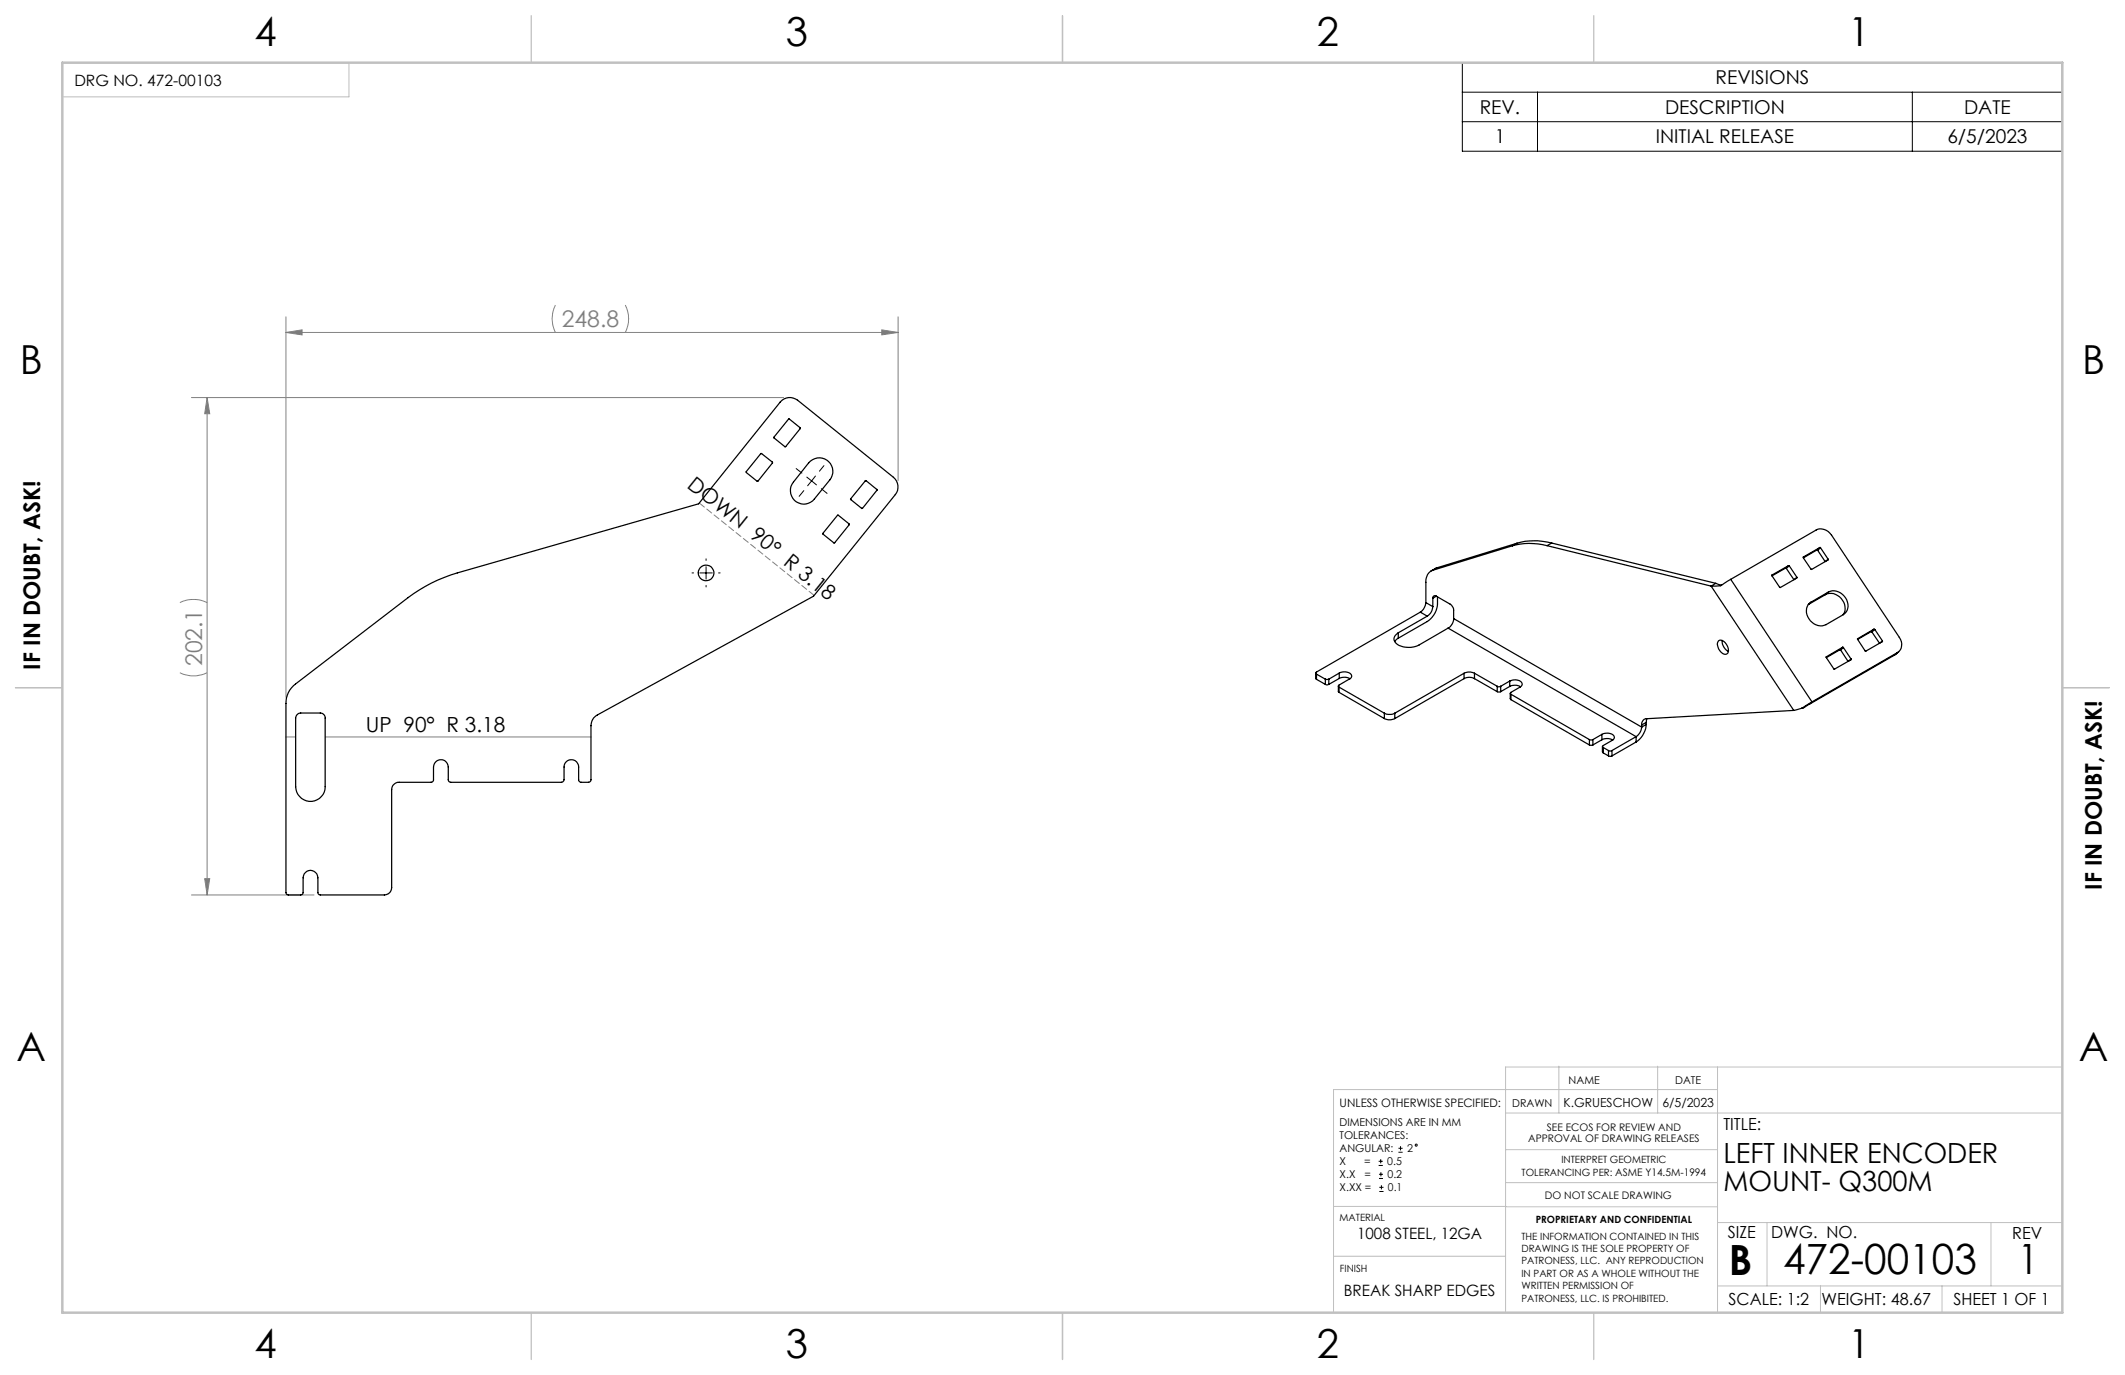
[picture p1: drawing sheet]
<svg xmlns="http://www.w3.org/2000/svg" width="432mm" height="279mm" viewBox="0 0 432 279" stroke-linecap="round" stroke-linejoin="round" font-family="sans-serif">
<g fill="none" stroke="#000" stroke-width=".2">
<path d="M297.1 12.7h122v18h-122zM297.1 18.7h122M312.4 18.7v12M388.6 18.7v12M297.1 24.7h122M161.8 95.2l1.1 .9M163.3 99.7l-.9 1.2M163.9 96.9l1 .8M164.9 97.7l-.8 1M164.9 97.7l1 .8M165.7 96.7l-.8 1M166.9 99.3l1.2 1"/>
<path d="M167.4 94.6l-.9 1.1M140.6 116.4h.3M142.2 116.4h2.5M143.5 113.6v.3M143.5 115.1v2.6M143.5 119v.3M146 116.4h.3M280.1 236.8h.9M280.1 236h.9M280.2 239.5h.8M280.2 238.6h.8M280.6 235.5v.9"/>
<path d="M280.6 238.2v.8M284.2 234.1h.8M284.2 233.3h.8M284.6 232.9v.9M280.3 242.1h.8M280.3 241.3h.8M280.7 240.8v.9"/>
<circle cx="287.8" cy="232.7" r=".21"/>
</g>
<g fill="none" stroke="#808080" stroke-width=".2">
<path d="M58.1 67.6l3.3-.6v1.1zM58.1 64.4v77.3M58.1 67.6h124.4M112.9 62a6.1 6.1 0 0 0 0 5.6M127.1 62a6.1 6.1 0 0 1 0 5.6M179.2 67l3.3 .6-3.3 .5zM182.5 64.4v33.3M38.9 80.8h120.3M42.1 80.8v101.1M42.1 80.8l.5 3.3h-1zM36.5 136.7a6.4 6.4 0 0 0 5.6 0M36.5 122.4a6.4 6.4 0 0 1 5.6 0"/>
<path d="M58.1 149.8h2M66.1 149.8h54M41.6 178.5h1l-.5 3.4zM38.9 181.9h24.9"/>
</g>
<path d="M142.1 102.2l23.4 18.8" fill="none" stroke="#808080" stroke-width=".2" stroke-dasharray="1.3 .6" stroke-dashoffset="-.1"/>
<g fill="none" stroke="#c0c0c0" stroke-width=".2">
<path d="M12.7 12.7h58.2v7h-58.2zM316.8 216.6v9.6M336.8 216.6v9.6M349 216.8v49.9M419.1 216.8h-113.2v49.7M305.9 226.2h113.2M305.9 233.6h43.1M349 221.4h-78v45.1M271 255.3h34.9M271 245.1h35M305.9 240.3h43.1M306 245.2h43"/>
<path d="M349 248.4h70.1M359.1 248.4v12.9M404.6 248.4v12.9M349 261.3h70.1M369.9 261.3v5.4M394.6 261.3v5.4"/>
</g>
<path d="M108 3.2v9.5M215.9 3.2v9.5M323.8 3.2v9.5M3.1 139.7h9.6M419.1 139.7h9.5M108 266.7v9.6M215.9 266.7v9.6M323.8 266.7v9.6" fill="none" stroke="#c0c0c0" stroke-width=".25"/>
<path d="M12.7 12.7h406.4v254h-406.4z" fill="none" stroke="#c0c0c0" stroke-width=".5"/>
<g fill="#808080">
<path d="M58.1 67.6l3.3-.6v1.1zM179.2 67l3.3 .6-3.3 .5z"/>
<path d="M42.1 80.8l.5 3.3h-1zM41.6 178.5h1l-.5 3.4z"/>
</g>
<g fill="none" stroke="#000" stroke-width=".25">
<path d="M154.6 92.1l2.4 1.8v.2l-3 3.7h-.2l-2.1-1.8-.1-.2zM160.2 85.2l.2-.1 2.2 2-3.1 3.7-2.2-1.8v-.2zM164.3 94.1a2.76 2.76 0 0 1 3.9-.5 2.76 2.76 0 0 1 .4 3.9l-3.1 3.9a2.74 2.74 0 0 1-3.9 .4 2.74 2.74 0 0 1-.4-3.8zM175.8 97.7h.2l2.2 1.9-2.9 3.7h-.2l-2.3-1.9zM170.2 104.7l2.4 1.9-3.1 3.7-2.3-1.8v-.1zM291.1 115.9a2.28 2.28 0 0 0-1.4 2.4v4.1M292.1 115.4l-1.3 .6M292.1 115.4l-1 .5M307.3 110.9l-16.2 5M308.3 110.4l-1 .5M308.3 110.4l-16.2 5M314.4 110.9a13.3 13.3 0 0 0-7.1 0"/>
<path d="M314.4 110.9l33.3 8.2M315.3 110.3a13.3 13.3 0 0 0-7 .1M315.3 110.3l-.9 .6M315.3 110.3l33.4 8.2M347.7 119.1l16.8 25.3M348.7 118.5l1.1 .4M348.7 118.5l-1 .6M351.7 117.7l-.8 .4a3.6 3.6 0 0 1-3.2 1M351.7 117.7l17.3-10a2.49 2.49 0 0 1 3.2 1.1l13.7 20.7a2.14 2.14 0 0 1-.3 3.1M351.7 117.7l16.5 24.9M360.1 117l1.6 2.4 3.4-1.9v-.2M360.1 116.8v.2"/>
<path d="M360.1 116.8v.1M362.8 115.4l.2 .1M362.8 115.4l-2.7 1.6M363 115.5l1.5 2.3M363.4 114.9l.2 .1M363.4 114.9l-3.3 1.9M363.4 114.9l-.6 .5M363.6 115l1.5 2.3M363.6 115l-.6 .5M365.1 117.3l-.5 .5M366.5 113.2l-.1 .1 1.7 2.4 3.4-1.9v-.2M366.5 113.2h-.1"/>
<path d="M369.2 111.8h.2M369.2 111.8l-2.7 1.5M369.4 111.8l1.5 2.3M369.8 111.3h.1M369.8 111.3l-3.3 1.9M369.8 111.3l-.6 .5M369.9 111.3l1.6 2.3M369.9 111.3l-.5 .5M371.5 113.6l-.5 .5M59.6 139.3l23.3-17.9a30.7 30.7 0 0 1 10-5l49.1-14 16.5-20.7a2.53 2.53 0 0 1 3.6-.4l19.4 15.7a2.53 2.53 0 0 1 .4 3.5l-16.6 20.6-43.9 24.2a2.51 2.51 0 0 0-1.3 2.2v11l-.2 .4-1.8 .1-.4-.3-.1-2.8a1.48 1.48 0 0 0-1.5-1.5 1.48 1.48 0 0 0-1.5 1.5v2.7l-.5 .4h-22.5l-.3-.1-.2-.4v-2.6a1.5 1.5 0 0 0-1.5-1.5 1.5 1.5 0 0 0-1.5 1.5v2.6l-.3 .4-6.7 .1a1.51 1.51 0 0 0-1.5 1.4v19.9a1.51 1.51 0 0 1-1.5 1.6l-13.2-.1-.3-.4v-3a1.5 1.5 0 0 0-1.5-1.6 1.5 1.5 0 0 0-1.5 1.6v3l-.1 .3-.4 .2h-2.5l-.4-.2-.1-.3v-38.5l.1-1.1 .4-1.1zM267.4 136.8v1.1l.1 .1M267.5 137l1.8 1"/>
<path d="M267.5 137v1M267.5 138l1.8 1.1M269.3 138h.7M269.3 139.1l.3 .1 .4-.1M269.3 138v1.1M270 138v1.1M272 139.4v1.1l.1 .2M272.1 139.6l9.2 5.3M272.1 139.6v1.1M272.1 136.8a1.93 1.93 0 0 1 2.5 .4 .63 .63 0 0 1-.4 .8l-2.2 1.2v.3l.1 .1M272.1 137.9l1.3-.3 .9 .3M272.1 136.8l-2.1 1.2"/>
<path d="M272.1 136.8v1.1M272.1 137.9l-2.1 1.2M284.1 129.7l-.7 .7M284.1 128.6v1.1M288.6 124.4l-21.2 12.2v.2l.1 .2M288.6 124.4l1.4 .8M289.7 122.4a2.69 2.69 0 0 1-1.1 2M289.7 122.4l1.4 .9M290 125.2l-5.9 3.4M291.1 123.3a2.42 2.42 0 0 1-1.1 1.9M291.1 121.6v1.7M291.9 121.1l2.8 1.7a1.6 1.6 0 0 1 .7 1.2v1.7"/>
<path d="M291.9 121.1a.44 .44 0 0 0-.5 0 .44 .44 0 0 0-.3 .5M291.9 121.1l-.8 .5M292.1 121.3a5 5 0 0 1-1.7 4.7l-6.3 3.7M294.3 127.6l-5.9 3.5a4.3 4.3 0 0 1-4.9-.6 1.27 1.27 0 0 1 .6-1.9M294.3 127.6l38.2 22.1M295.4 125.7a2.29 2.29 0 0 1-1.1 1.9M295.4 125.7l38.2 22M297.5 136.8a2.39 2.39 0 0 1 2.1 0M297.5 137.9a2.13 2.13 0 0 1 2.1 0M297.5 136.8l-14.1 8.1M297.5 136.8v1.1M297.5 137.9l-14.1 8.1"/>
<path d="M299.6 136.8l4.6 2.7M299.6 136.8v1.1M299.6 137.9l4.6 2.6M304.2 139.5l.3 .1 .4-.1M304.2 139.5v1M304.9 139.5v1M306.8 138.4a1.93 1.93 0 0 1 2.5 .5 .65 .65 0 0 1-.4 .7l-2 1.2 .1 .3M306.8 139.5l1.3-.3 .9 .4M306.8 138.4l-1.9 1.1M306.8 138.4v1.1M306.8 139.5l-1.9 1M349.2 130.2a1.35 1.35 0 0 1 1.8 1 1.04 1.04 0 0 1-.4 1.8 1.99 1.99 0 0 1-1.4-2.8z"/>
<path d="M349.9 130.1a2.45 2.45 0 0 0 1.3 2.3M368 122.3l-.5 .5M370.9 120.8a2.92 2.92 0 0 1 3.3 .8 2.92 2.92 0 0 1 .3 3.3M370.9 120.8l-3.4 2M371.1 133.5h.1M371.1 133.5v.1l1.6 2.4 3.4-1.9v-.2M371.5 120.3a2.92 2.92 0 0 1 3.2 .8 2.92 2.92 0 0 1 .4 3.3l-.5 .5-3.5 2a2.93 2.93 0 0 1-3.2-.8 2.93 2.93 0 0 1-.5-3.2l.6-.6M371.5 120.3l-3.5 2M371.5 120.3l-.6 .5M373.8 132l.2 .1M373.8 132l-2.7 1.6M374 132.1l1.5 2.3"/>
<path d="M374.4 131.5l.2 .1M374.4 131.5l-3.3 2M374.4 131.5l-.6 .5M374.6 131.6l1.5 2.3M374.6 131.6l-.6 .5M376.1 133.9l-.5 .4M377.5 129.8v.1M377.5 129.9l1.6 2.4 3.4-1.9v-.2M377.5 129.8h.1M380.2 128.3l.2 .1M380.2 128.3l-2.7 1.6M380.4 128.4l1.5 2.3"/>
<path d="M380.8 127.8l.2 .1M380.8 127.8l-3.3 2M380.8 127.8l-.6 .5M381 127.9l1.5 2.3M381 127.9l-.6 .5M382.5 130.2l-.5 .5M385 133.1l-17.4 10M385.6 132.6l-17.4 10M385.6 132.6l-.6 .5M385.8 132.4l-.8 .7M60.3 145.3l.4-.3 .4-.1h4a1.02 1.02 0 0 1 1 1v13.9a3 3 0 0 1-3 3.1 3 3 0 0 1-3-3.1v-13.9zM272.1 140.7l9.2 5.3"/>
<path d="M281.3 144.9a2.39 2.39 0 0 0 2.1 0M281.3 146a2.39 2.39 0 0 0 2.1 0M281.3 144.9v1.1M283.4 144.9v1.1M304.2 140.5h.7M306.9 140.9v1.1l.1 .2M307 141.1l16 9.2M307 141.1v1.1M307 142.2l16 9.2M323 150.3h.7M323 151.4h.7M323 150.3v1.1"/>
<path d="M323.7 150.3v1.1M325.5 149.2a1.93 1.93 0 0 1 2.5 .5l-.2 .6-2 1.2a.22 .22 0 0 0-.2 .2 .22 .22 0 0 0 .2 .2M325.5 150.3l1.3-.2 .9 .3M325.5 149.2l-1.8 1.1M325.5 149.2v1.1M325.5 150.3l-1.8 1.1M325.6 151.7v1.1l.2 .2M325.8 151.9l1 .6M325.8 151.9v1.1M325.8 153l1 .6M326.8 152.5l.3 .1 .5-.1M326.8 153.6l.4 .1 .4-.1"/>
<path d="M326.8 152.5v1.1M327.6 152.5v1.1M332.5 149.7l-4.9 2.8M332.5 149.7v1.1M332.5 150.8l-4.9 2.8M333.6 147.7a2.53 2.53 0 0 1-1.1 2M333.6 147.3v.4M334.5 147.2a4.7 4.7 0 0 1-2 3.6M334.5 146.8l-.9 .5M334.5 147.2l-.9 .5M334.5 146.8v.4M334.6 146.1l-.1 .7"/>
<path d="M364.5 144.4l-30 1.7a1.12 1.12 0 0 0-.9 1.2M366.2 143.9l-1.7 .5M366.3 143.9h-.2M367.6 143.1l-1.4 .8M368.2 142.6l-2 1.3M368.2 142.6l-.6 .5"/>
<circle cx="143.5" cy="116.4" r="1.6"/>
</g>
<g font-size="8.5">
<text x="351.3" y="259">B</text>
<text x="362.3" y="258.9">472-00103</text>
<text x="410" y="258.9">1</text>
</g>
<g font-size="8.1">
<text x="51.7" y="9.3">4</text>
<text x="159.7" y="9.3">3</text>
<text x="267.6" y="9.3">2</text>
<text x="375.6" y="9.3">1</text>
<text x="4" y="76">B</text>
<text x="423.1" y="76">B</text>
<text x="3.3" y="215.7">A</text>
<text x="422.4" y="215.7">A</text>
<text x="51.7" y="276">4</text>
<text x="159.7" y="276">3</text>
<text x="267.6" y="276">2</text>
<text x="375.6" y="276">1</text>
</g>
<g font-size="5.6">
<text x="350.2" y="236.4">LEFT INNER ENCODER</text>
<text x="350.2" y="242.1">MOUNT- Q300M</text>
</g>
<g font-size="4.7" fill="#808080">
<text x="114.2" y="66.5">248.8</text>
<text x="41.1" y="135.4" transform="rotate(-90 41.1 135.4)">202.1</text>
</g>
<g font-size="4.7">
<text x="8.1" y="136.1" transform="rotate(-90 8.1 136.1)">IF IN DOUBT, ASK!</text>
<text x="427.1" y="180.8" transform="rotate(-90 427.1 180.8)">IF IN DOUBT, ASK!</text>
</g>
<g font-size="4.2">
<text x="139.4" y="98.9" transform="rotate(39 139.4 98.9)">DOWN 90° R 3.18</text>
<text x="74.4" y="148.8">UP 90° R 3.18</text>
</g>
<g font-size="3.9">
<text x="348.6" y="17.2">REVISIONS</text>
<text x="300.7" y="23.2">REV.</text>
<text x="338.3" y="23.2">DESCRIPTION</text>
<text x="399.1" y="23.2">DATE</text>
<text x="303.7" y="29.2">1</text>
<text x="336.5" y="29.2">INITIAL RELEASE</text>
<text x="395.7" y="29.2">6/5/2023</text>
</g>
<g font-size="3.4">
<text x="350.2" y="229.5">TITLE:</text>
<text x="351.1" y="251.6">SIZE</text>
<text x="359.9" y="251.6">DWG. NO.</text>
<text x="408.9" y="251.7">REV</text>
<text x="351.2" y="265.2">SCALE: 1:2</text>
<text x="370.1" y="265.3">WEIGHT: 48.67</text>
<text x="396.9" y="265.2">SHEET 1 OF 1</text>
</g>
<g font-size="3.2">
<text x="15.1" y="17.5">DRG NO. 472-00103</text>
<text x="275.8" y="251.7">1008 STEEL, 12GA</text>
<text x="273.1" y="263.3">BREAK SHARP EDGES</text>
</g>
<g font-size="2.5">
<text x="317.7" y="225">K.GRUESCHOW</text>
<text x="337.8" y="225">6/5/2023</text>
</g>
<text font-size="2.4" x="272.2" y="225">UNLESS OTHERWISE SPECIFIED:</text>
<g font-size="2.2">
<text x="318.7" y="220.3">NAME</text>
<text x="340.4" y="220.3">DATE</text>
<text x="307.3" y="225">DRAWN</text>
<text x="272.2" y="228.8">DIMENSIONS ARE IN MM</text>
<text x="272.2" y="231.5">TOLERANCES:</text>
<text x="272.2" y="239.4">X.X</text>
<text x="272.2" y="234.1">ANGULAR:</text>
<text x="272.2" y="236.8">X</text>
<text x="277.2" y="236.8">=</text>
<text x="277.3" y="239.4">=</text>
<text x="281.9" y="236.8">0.5</text>
<text x="281.9" y="239.4">0.2</text>
<text x="285.9" y="234.1">2</text>
<text x="272.2" y="242.1">X.XX =</text>
<text x="282" y="242.1">0.1</text>
</g>
<g font-size="2.1">
<text x="310.5" y="232">APPROVAL OF DRAWING RELEASES</text>
<text x="314.3" y="229.9">SEE ECOS FOR REVIEW AND</text>
<text x="313.9" y="243.6">DO NOT SCALE DRAWING</text>
</g>
<g font-size="2">
<text x="309.2" y="238.9">TOLERANCING PER: ASME Y14.5M-1994</text>
<text x="317.3" y="236.4">INTERPRET GEOMETRIC</text>
<text x="272.2" y="248">MATERIAL</text>
<text x="309.1" y="251.9">THE INFORMATION CONTAINED IN THIS</text>
<text x="312.1" y="248.4">PROPRIETARY AND CONFIDENTIAL</text>
<text x="309.1" y="254.4">DRAWING IS THE SOLE PROPERTY OF</text>
<text x="309.1" y="256.9">PATRONESS, LLC. ANY REPRODUCTION</text>
<text x="272.3" y="258.5">FINISH</text>
<text x="309.1" y="259.5">IN PART OR AS A WHOLE WITHOUT THE</text>
<text x="309.1" y="262">WRITTEN PERMISSION OF</text>
<text x="309.1" y="264.5">PATRONESS, LLC. IS PROHIBITED.</text>
</g>
</svg>
